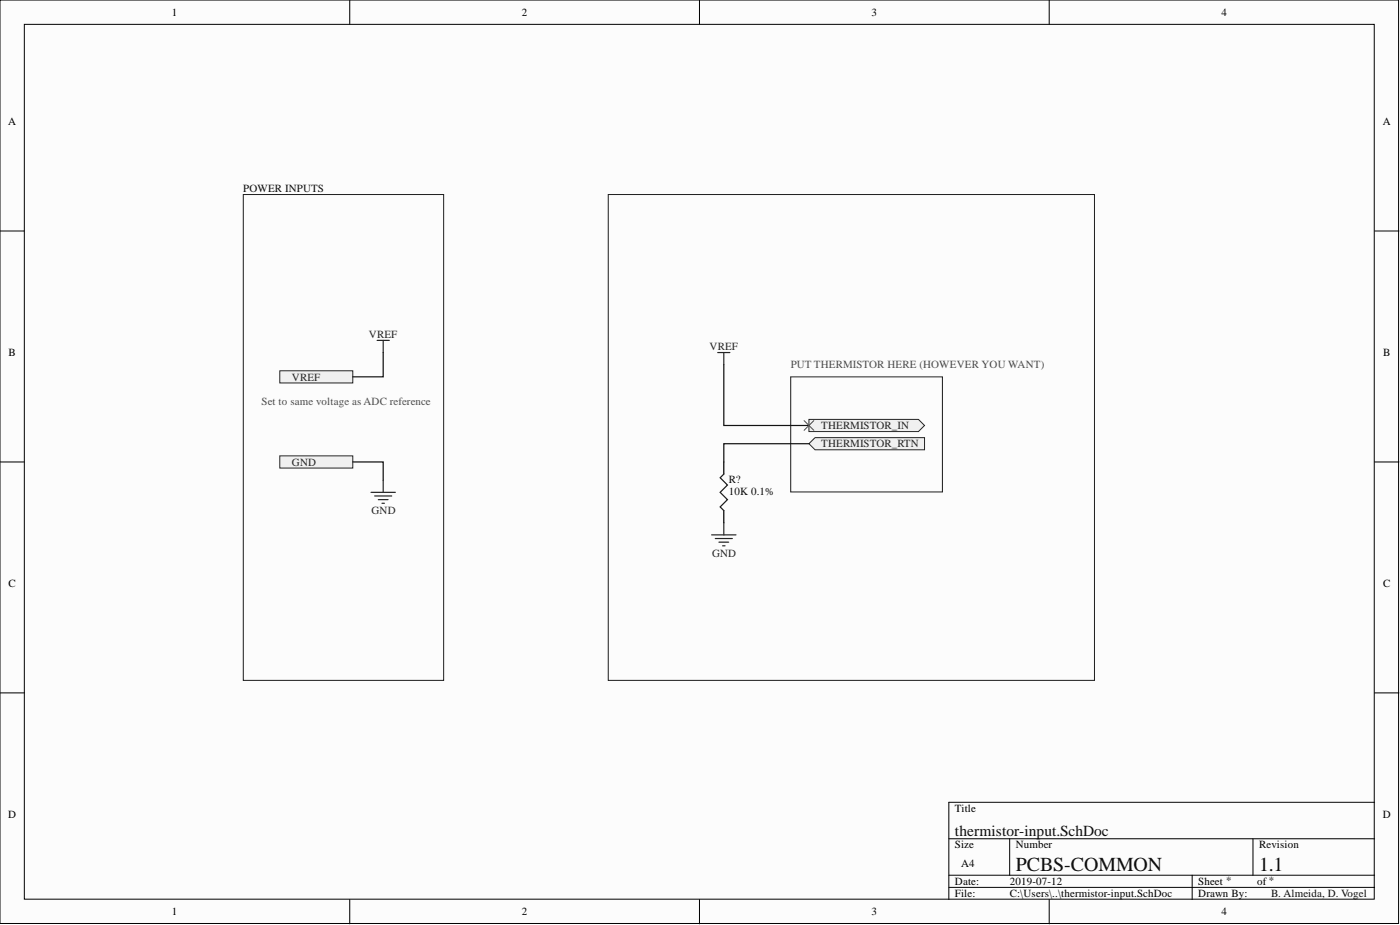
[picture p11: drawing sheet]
<svg xmlns="http://www.w3.org/2000/svg" width="292mm" height="193mm" viewBox="0 0 292 193" stroke-linecap="round" stroke-linejoin="round" font-family="sans-serif">
<g fill="#fcfcfc" stroke="#000" stroke-width=".21">
<path d="M0 0h291.8v192.7h-291.8z"/>
<path d="M5.1 5.1h281.6v182.5h-281.6z"/>
</g>
<g fill="none" stroke="#000" stroke-width=".21">
<path d="M73 0v5.1M145.9 0v5.1M218.9 0v5.1M0 48.2h5.1M286.8 48.2h5.1M0 96.4h5.1M286.8 96.4h5.1M0 144.6h5.1M286.8 144.6h5.1M198 175h88.8M210.7 175v7.6M261.4 175v7.6"/>
<path d="M286.8 167.4h-88.8v20.3M73 187.7v5M145.9 187.7v5M198 182.6h88.8M198 185.1h88.8M218.9 187.7v5M248.7 182.6v5.1"/>
</g>
<path d="M168.8 92.6l1.3-1.3h22.8v2.5h-22.8z" fill-rule="evenodd" fill="#f0f0f0" stroke="#262626" stroke-width=".21"/>
<path d="M149.7 73.5h2.6M151 73.5v2.6M148.5 111.6h5.1M149.2 112.3h3.6M150 113.1h2M150.8 113.9h.5M151 109v2.6" fill="none" stroke="#262626" stroke-width=".25"/>
<path d="M151 96.4v2.5M151 106.5v2.5" fill="none" stroke="#000" stroke-width=".25"/>
<path d="M151 98.9l-.7 .8 1.5 1.5-1.5 1.5 1.5 1.5-1.5 1.6 .7 .7" fill="none" stroke="#1c1c1c" stroke-width=".25"/>
<g fill="#f0f0f0" stroke="#262626" stroke-width=".21">
<path d="M58.4 77.4h15.2v2.5h-15.2z" fill-rule="evenodd"/>
<path d="M58.4 95.1h15.2v2.5h-15.2z" fill-rule="evenodd"/>
<path d="M168.8 87.5h22.8l1.3 1.3-1.3 1.2h-22.8z" fill-rule="evenodd"/>
</g>
<path d="M50.8 40.6h41.8v101.3h-41.8zM126.9 40.6h101.5v101.3h-101.5zM165 78.6h31.6v24h-31.6z" fill="none" stroke="#1c1c1c" stroke-width=".21"/>
<path d="M78.7 71h2.5M79.9 71v2.5M77.4 102.7h5.1M78.2 103.5h3.5M78.9 104.2h2.1M79.7 105h.5M79.9 100.2v2.5" fill="none" stroke="#262626" stroke-width=".25"/>
<path d="M79.9 73.5v5.1h-6.3M151 76.1v12.7h17.8M73.6 96.4h6.3v3.8M168.8 92.6h-17.8v3.8" fill="none" stroke="#0e0e0e" stroke-width=".25"/>
<path d="M167.8 87.7l2 2.1M169.8 87.7l-2 2.1" fill="none" stroke="#4c4c4c" stroke-width=".21"/>
<g font-size="4.1" fill="#0e0e0e">
<text x="211.9" y="181.7">PCBS-COMMON</text>
<text x="262.7" y="181.7">1.1</text>
</g>
<text font-size="3.2" fill="#0e0e0e" x="199.2" y="174.3">thermistor-input.SchDoc</text>
<g font-size="2.3">
<text x="35.9" y="3.3">1</text>
<text x="108.9" y="3.3">2</text>
<text x="181.8" y="3.3">3</text>
<text x="254.8" y="3.3">4</text>
<text x="1.7" y="26.1">A</text>
<text x="288.5" y="26.1">A</text>
<text x="1.8" y="74.3">B</text>
<text x="288.6" y="74.3">B</text>
<text x="1.8" y="122.5">C</text>
<text x="288.6" y="122.5">C</text>
<text x="1.7" y="170.7">D</text>
<text x="199.2" y="169.4">Title</text>
<text x="288.5" y="170.7">D</text>
<text x="199.2" y="177">Size</text>
<text x="211.9" y="177">Number</text>
<text x="262.7" y="177">Revision</text>
<text x="199.2" y="184.6">Date:</text>
<text x="200.5" y="180.8">A4</text>
<text x="210.7" y="184.6">2019-07-12</text>
<text x="250" y="184.6">Sheet *</text>
<text x="262.3" y="184.6">of*</text>
<text x="35.9" y="191">1</text>
<text x="108.9" y="191">2</text>
<text x="181.8" y="191">3</text>
<text x="199.2" y="187.2">File:</text>
<text x="210.7" y="187.2">C:\Users\..\thermistor-input.SchDoc</text>
<text x="250" y="187.2">Drawn By:</text>
<text x="254.8" y="191">4</text>
</g>
<g font-size="2.3" fill="#0e0e0e">
<text x="50.8" y="40.1">POWER INPUTS</text>
<text x="152" y="100.7">R?</text>
<text x="152" y="103.2">10K 0.1%</text>
<text x="265.2" y="187.2">B. Almeida, D. Vogel</text>
</g>
<g font-size="2.3" fill="#262626">
<text x="77" y="70.5">VREF</text>
<text x="148.1" y="73">VREF</text>
<text x="60.9" y="79.4">VREF</text>
<text x="171.3" y="89.5">THERMISTOR_IN</text>
<text x="171.3" y="93.3">THERMISTOR_RTN</text>
<text x="60.9" y="97.1">GND</text>
<text x="77.5" y="107.3">GND</text>
<text x="148.6" y="116.1">GND</text>
</g>
<g font-size="2.3" fill="#4c4c4c">
<text x="165" y="76.8">PUT THERMISTOR HERE (HOWEVER YOU WANT)</text>
<text x="54.6" y="84.5">Set to same voltage as ADC reference</text>
</g>
</svg>
